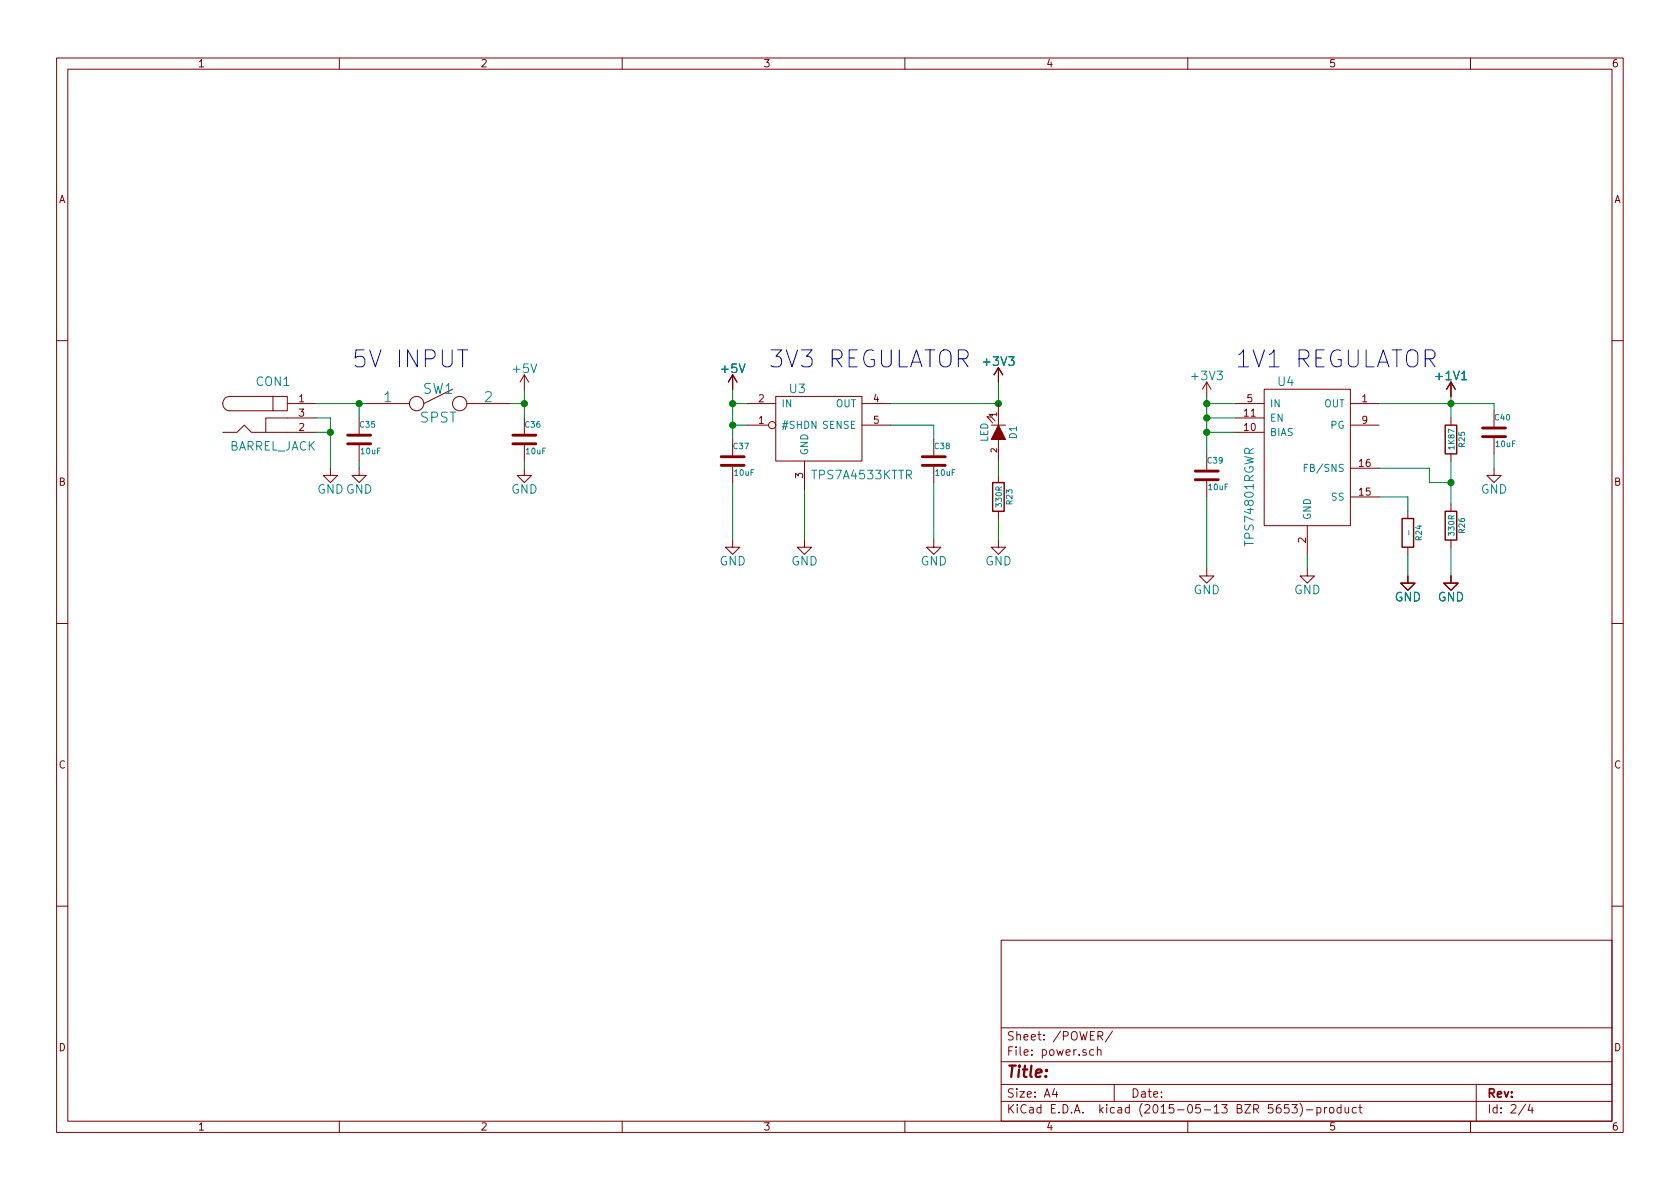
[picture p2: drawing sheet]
<svg xmlns="http://www.w3.org/2000/svg" width="297mm" height="210mm" viewBox="0 0 297 210" stroke-linecap="round" stroke-linejoin="round" font-family="sans-serif">
<g fill="none" stroke="#840000" stroke-width=".18">
<path d="M10 10.3h277v189.9h-277zM12 12.2h273v186.1h-273zM60 10.3v1.9M110 10.3v1.9M160 10.3v1.9M210 10.3v1.9M260 10.3v1.9M10 60.2h2M39.4 76.4h2.5l1.3-1.2 1.2 1.2h11.5M48.3 70.1h2.5v2.5h-2.5zM48.3 70.1h-7.7a1.27 1.27 0 0 0-1.2 1.3 1.27 1.27 0 0 0 1.2 1.2h7.7M50.8 71.4h5.1"/>
<path d="M55.9 73.9h-8.9v2.5M63.5 73.9v2.8M63.5 78.7v2.8M64.8 71.4h7.6M80 68.8l-5.1 2.6M82.5 71.4h7.7M92.7 66.3l-.8 1.3M92.7 66.3v2.5M92.7 73.9v2.8M92.7 78.7v2.8M92.7 66.3l.8 1.3M129.5 66.3l-.7 1.3"/>
<path d="M129.5 66.3v2.5M129.5 77.7v2.8M129.5 66.3l.8 1.3M132.1 71.4h5.1M132.1 75.2h3.8M137.2 70.1h15.2v11.4h-15.2zM152.4 71.4h5.1M152.4 75.2h5.1M165.1 77.7v2.8M175.1 73.8l-.6-.1 1 1.1M175.3 75.2h2.5M175.5 73.4l-.6-.1 1 1.1"/>
<path d="M176.5 65l-.7 1.3M176.5 65v2.6M176.5 71.4v3.8M176.5 77.7v3.8M176.5 65l.8 1.3M213.4 67.6l-.8 1.2M213.4 67.6v2.5M213.4 67.6l.7 1.2M218.4 71.4h5.1M218.4 76.4h5.1M218.4 73.9h5.1M223.5 68.8h15.3v24.2h-15.3z"/>
<path d="M238.8 71.4h5M238.8 75.2h5M256.5 67.6l-.7 1.2M256.5 67.6v2.5M256.5 73.9v1.3M256.5 67.6l.8 1.2M264.2 72.6v2.8M264.2 77.5v2.8M285 60.2h2M58.4 82.8v1.3h1.3l-1.3 1.2-1.3-1.2h1.3M63.5 82.8v1.3h1.3l-1.3 1.2-1.3-1.2h1.3M92.7 82.8v1.3h1.3l-1.3 1.2-1.3-1.2h1.3"/>
<path d="M129.5 95.5v1.3h1.3l-1.3 1.2-1.2-1.2h1.2M129.5 82.5v2.8M142.2 95.5v1.3h1.3l-1.3 1.2-1.2-1.2h1.2M142.2 81.5v5.1M165.1 95.5v1.3h1.3l-1.3 1.2-1.3-1.2h1.3M165.1 82.5v2.8M176.5 95.5v1.3h1.3l-1.3 1.2-1.2-1.2h1.2M176.5 84.1v1.2M176.5 90.4v1.3M213.4 80.3v2.8M213.4 85.1v2.8M231.1 93v5"/>
<path d="M238.8 87.9h5M238.8 82.8h5M248.9 90.4v1.3M248.9 96.8v1.2M256.5 80.3v1.2M256.5 89.1v1.3M256.5 95.5v1.3M264.2 82.8v1.3h1.2l-1.2 1.2-1.3-1.2h1.3M10 110.3h2M213.4 100.6v1.2h1.2l-1.2 1.3-1.3-1.3h1.3M231.1 100.6v1.2h1.3l-1.3 1.3-1.2-1.3h1.2M248.9 101.8v1.3h1.3l-1.3 1.3-1.3-1.3h1.3"/>
<path d="M256.5 101.8v1.3h1.3l-1.3 1.3-1.2-1.3h1.2M285 110.3h2M10 160.2h2M177 166.3h108v32h-108zM285 160.2h2M60 198.3v1.9M110 198.3v1.9M160 198.3v1.9M177 194.8h108M177 191.8h108M177 187.8h108M177 181.8h108"/>
<path d="M186.4 192.5l-.3 1h.9M186.8 193v1M193.4 185.7l-.5-.1-.2 .3v.6l.2 .1 .5-.1M194 185.7l.2-.1 .4 .1 .1 .9M194 185.1v1.5M194.1 183.2l.7-.1 .2-.2-.1-.3-.2-.2h-.6v1.5M194.5 183.2l.5 .7M196.7 182.3l-1.3 2M197 191.8v3M210 198.3v1.9M227.9 195.3h-.7l-.1 .7 .2-.1 .5 .1 .1 .2v.5l-.2 .1-.6-.1M228.4 195.3h1l-.5 .6 .4 .1v.7l-.2 .1-.7-.1"/>
<path d="M229.8 195.1a1.71 1.71 0 0 1 0 2.3M231 196.3h1.1M232.8 195.9l.5-.1 .3 .3-.2 .6h-.6M232.8 195.8v1.5M234.2 195.8v1M234.6 195.8l-.4 .3M235.1 196l.2-.2 .5 .2v.5l-.1 .2-.4 .1-.2-.1zM237.1 195.9l-.4-.1-.3 .3 .1 .6 .2 .1 .4-.1M237.1 195.3v1.5M237.8 195.8l.1 .9 .4 .1 .2-.1M238.5 195.8v1M239.8 195.9l-.4-.1-.3 .3 .1 .6 .2 .1 .4-.1"/>
<path d="M240.3 195.8h.5M240.5 195.3v1.3l.3 .2M260 198.3v1.9M261 191.8v6.5M269.7 195.2l-1.2 2M270.5 195.2l-.3 1.1h.9M270.9 195.8v1"/>
<circle cx="73.7" cy="71.4" r="1.27"/>
<circle cx="81.3" cy="71.4" r="1.27"/>
<circle cx="136.5" cy="75.2" r=".63"/>
</g>
<g fill="none" stroke="#008400" stroke-width=".18">
<path d="M55.9 73.9h2.5v8.9M55.9 76.4h2.5M55.9 71.4h8.9M63.5 71.4v2.5M90.2 71.4h2.5M92.7 68.8v5.1M129.5 71.4h2.6M129.5 68.8v8.9M129.5 75.2h2.6M157.5 75.2h7.6v2.5M176.5 67.6v3.8h-19M213.4 73.9h5"/>
<path d="M213.4 76.4h5M213.4 71.4h5M213.4 70.1v10.2M243.8 71.4h20.4v1.2M256.5 70.1v3.8M63.5 81.5v1.3M92.7 81.5v1.3M129.5 85.3v10.2M142.2 86.6v8.9M165.1 85.3v10.2M176.5 81.5v2.6M176.5 91.7v3.8"/>
<path d="M213.4 87.9v12.7M231.1 98v2.6M243.8 82.8h8.9v2.5h3.8M243.8 87.9h5.1v2.5M248.9 98v3.8M256.5 81.5v7.6M256.5 96.8v5M264.2 80.3v2.5"/>
</g>
<g fill="#008400" stroke="#008400" stroke-width=".25">
<circle cx="58.4" cy="76.4" r=".51"/>
<circle cx="63.5" cy="71.4" r=".51"/>
<circle cx="92.7" cy="71.4" r=".51"/>
<circle cx="129.5" cy="75.2" r=".51"/>
<circle cx="129.5" cy="71.4" r=".51"/>
<circle cx="176.5" cy="71.4" r=".51"/>
<circle cx="213.4" cy="76.4" r=".51"/>
<circle cx="213.4" cy="73.9" r=".51"/>
<circle cx="213.4" cy="71.4" r=".51"/>
<circle cx="256.5" cy="85.3" r=".51"/>
<circle cx="256.5" cy="71.4" r=".51"/>
</g>
<path d="M80.9 61.9h1.8" fill="none" stroke="#0000c2" stroke-width=".18"/>
<path d="M176.5 75.2l1.3 2.5h-2.5z" fill="#840000" stroke="#840000" stroke-width=".18"/>
<path d="M255.5 75.2h2.1v5.1h-2.1zM175.5 85.3h2v5.1h-2zM247.9 91.7h2v5.1h-2zM255.5 90.4h2.1v5.1h-2.1z" fill="none" stroke="#840000" stroke-width=".25"/>
<path d="M230.6 82.7h.4M231.2 82.1h-.6v1.3" fill="none" stroke="#008484" stroke-width=".18"/>
<path d="M61.5 78.5h4M61.5 77h4M90.7 78.5h4M90.7 77h4M262.1 77.2h4.1M262.1 75.7h4.1M127.5 82.3h4.1M127.5 80.8h4.1M163.1 82.3h4M163.1 80.8h4M211.3 84.8h4.1M211.3 83.3h4.1" fill="none" stroke="#840000" stroke-width=".51"/>
<g font-size="4.2" fill="#0000c2">
<text x="62.2" y="65">5V INPUT</text>
<text x="135.9" y="65">3V3 REGULATOR</text>
<text x="218.4" y="65">1V1 REGULATOR</text>
</g>
<text font-size="2.8" fill="#840000" x="178" y="190.5">Title:</text>
<g font-size="2.5" fill="#008484">
<text x="67.9" y="71.1">1</text>
<text x="74.8" y="69.6">SW1</text>
<text x="85.7" y="71.1">2</text>
<text x="74.2" y="74.7">SPST</text>
</g>
<g font-size="2.1" fill="#008484">
<text x="90.8" y="66">+5V</text>
<text x="127.6" y="66">+5V</text>
<text x="174" y="64.7">+3V3</text>
<text x="45.3" y="68.2">CON1</text>
<text x="139.6" y="69.5">U3</text>
<text x="210.9" y="67.2">+3V3</text>
<text x="226" y="68.2">U4</text>
<text x="254.1" y="67.2">+1V1</text>
<text x="40.4" y="79.7">BARREL_JACK</text>
<text x="56.1" y="87.3">GND GND</text>
<text x="90.3" y="87.3">GND</text>
<text x="143.8" y="84.8">TPS7A4533KTTR</text>
<text x="261.8" y="87.3">GND</text>
<text x="127.2" y="100">GND</text>
<text x="139.9" y="100">GND</text>
<text x="162.7" y="100">GND</text>
<text x="174.2" y="100">GND</text>
<text x="221.7" y="96.2" transform="rotate(-90 221.7 96.2)">TPS74801RGWR</text>
<text x="211" y="105.1">GND</text>
<text x="228.8" y="105.1">GND</text>
<text x="246.6" y="106.3">GND</text>
<text x="254.2" y="106.3">GND</text>
</g>
<g font-size="2.1" fill="#840000">
<text x="178" y="184">Sheet: /POWER/</text>
<text x="178" y="186.7">File: power.sch</text>
<text x="178" y="196.9">KiCad E.D.A. kicad (2015-05-13 BZR 5653)-product</text>
<text x="178" y="194.1">Size: A4</text>
<text x="200" y="194.1">Date:</text>
<text x="263" y="194.1">Rev:</text>
<text x="263" y="196.9">Id: 2/4</text>
</g>
<g font-size="1.8" fill="#840000">
<text x="35" y="11.9">1</text>
<text x="85" y="11.9">2</text>
<text x="135" y="11.9">3</text>
<text x="185" y="11.9">4</text>
<text x="235" y="11.9">5</text>
<text x="285" y="11.9">6</text>
<text x="10.4" y="35.9">A</text>
<text x="285.4" y="35.9">A</text>
<text x="52.9" y="71.1">1</text>
<text x="134.1" y="71.1">2</text>
<text x="154.5" y="71.1">4</text>
<text x="220.5" y="71.1">5</text>
<text x="240.8" y="71.1">1</text>
<text x="52.9" y="76.2">2</text>
<text x="52.9" y="73.7">3</text>
<text x="134.1" y="74.9">1</text>
<text x="154.5" y="74.9">5</text>
<text x="220" y="76.2">10</text>
<text x="220" y="73.7">11</text>
<text x="240.8" y="74.9">9</text>
<text x="240.3" y="82.5">16</text>
<text x="10.4" y="85.9">B</text>
<text x="142" y="84.6" transform="rotate(-90 142 84.6)">3</text>
<text x="240.3" y="87.6">15</text>
<text x="285.4" y="85.9">B</text>
<text x="230.9" y="96" transform="rotate(-90 230.9 96)">2</text>
<text x="10.4" y="135.9">C</text>
<text x="285.4" y="135.9">C</text>
<text x="10.4" y="185.9">D</text>
<text x="285.4" y="185.9">D</text>
<text x="35" y="199.9">1</text>
<text x="85" y="199.9">2</text>
<text x="135" y="199.9">3</text>
<text x="185" y="199.9">4</text>
<text x="235" y="199.9">5</text>
<text x="285" y="199.9">6</text>
</g>
<g font-size="1.8" fill="#008484">
<text x="138.2" y="75.8">#SHDN SENSE</text>
<text x="138.2" y="72">IN</text>
<text x="147.7" y="72">OUT</text>
<text x="179.8" y="77.6" transform="rotate(-90 179.8 77.6)">D1</text>
<text x="224.5" y="72">IN</text>
<text x="224.5" y="77.1">BIAS</text>
<text x="224.5" y="74.5">EN</text>
<text x="234" y="72">OUT</text>
<text x="235.2" y="75.8">PG</text>
<text x="142.9" y="80.5" transform="rotate(-90 142.9 80.5)">GND</text>
<text x="174.7" y="78.2" transform="rotate(-90 174.7 78.2)">LED</text>
<text x="231.3" y="83.4">FB/SNS</text>
<text x="235.4" y="88.5">SS</text>
<text x="231.8" y="91.9" transform="rotate(-90 231.8 91.9)">GND</text>
</g>
<g font-size="1.4" fill="#008484">
<text x="63.7" y="75.6">C35</text>
<text x="92.9" y="75.6">C36</text>
<text x="264.3" y="74.3">C40</text>
<text x="63.9" y="80.3">10uF</text>
<text x="93.1" y="80.3">10uF</text>
<text x="129.7" y="79.4">C37</text>
<text x="165.3" y="79.4">C38</text>
<text x="213.5" y="82">C39</text>
<text x="257.1" y="79.4" transform="rotate(-90 257.1 79.4)">1K87</text>
<text x="259" y="79" transform="rotate(-90 259 79)">R25</text>
<text x="264.5" y="79">10uF</text>
<text x="129.9" y="84.1">10uF</text>
<text x="165.5" y="84.1">10uF</text>
<text x="177.1" y="89.5" transform="rotate(-90 177.1 89.5)">330R</text>
<text x="179" y="89.2" transform="rotate(-90 179 89.2)">R23</text>
<text x="213.7" y="86.7">10uF</text>
<text x="249.5" y="94.4" transform="rotate(-90 249.5 94.4)">-</text>
<text x="251.4" y="95.5" transform="rotate(-90 251.4 95.5)">R24</text>
<text x="257.1" y="94.6" transform="rotate(-90 257.1 94.6)">330R</text>
<text x="259" y="94.3" transform="rotate(-90 259 94.3)">R26</text>
</g>
<g font-size="1.4" fill="#840000">
<text x="176.3" y="73.7" transform="rotate(-90 176.3 73.7)">1</text>
<text x="176.3" y="80" transform="rotate(-90 176.3 80)">2</text>
</g>
</svg>
